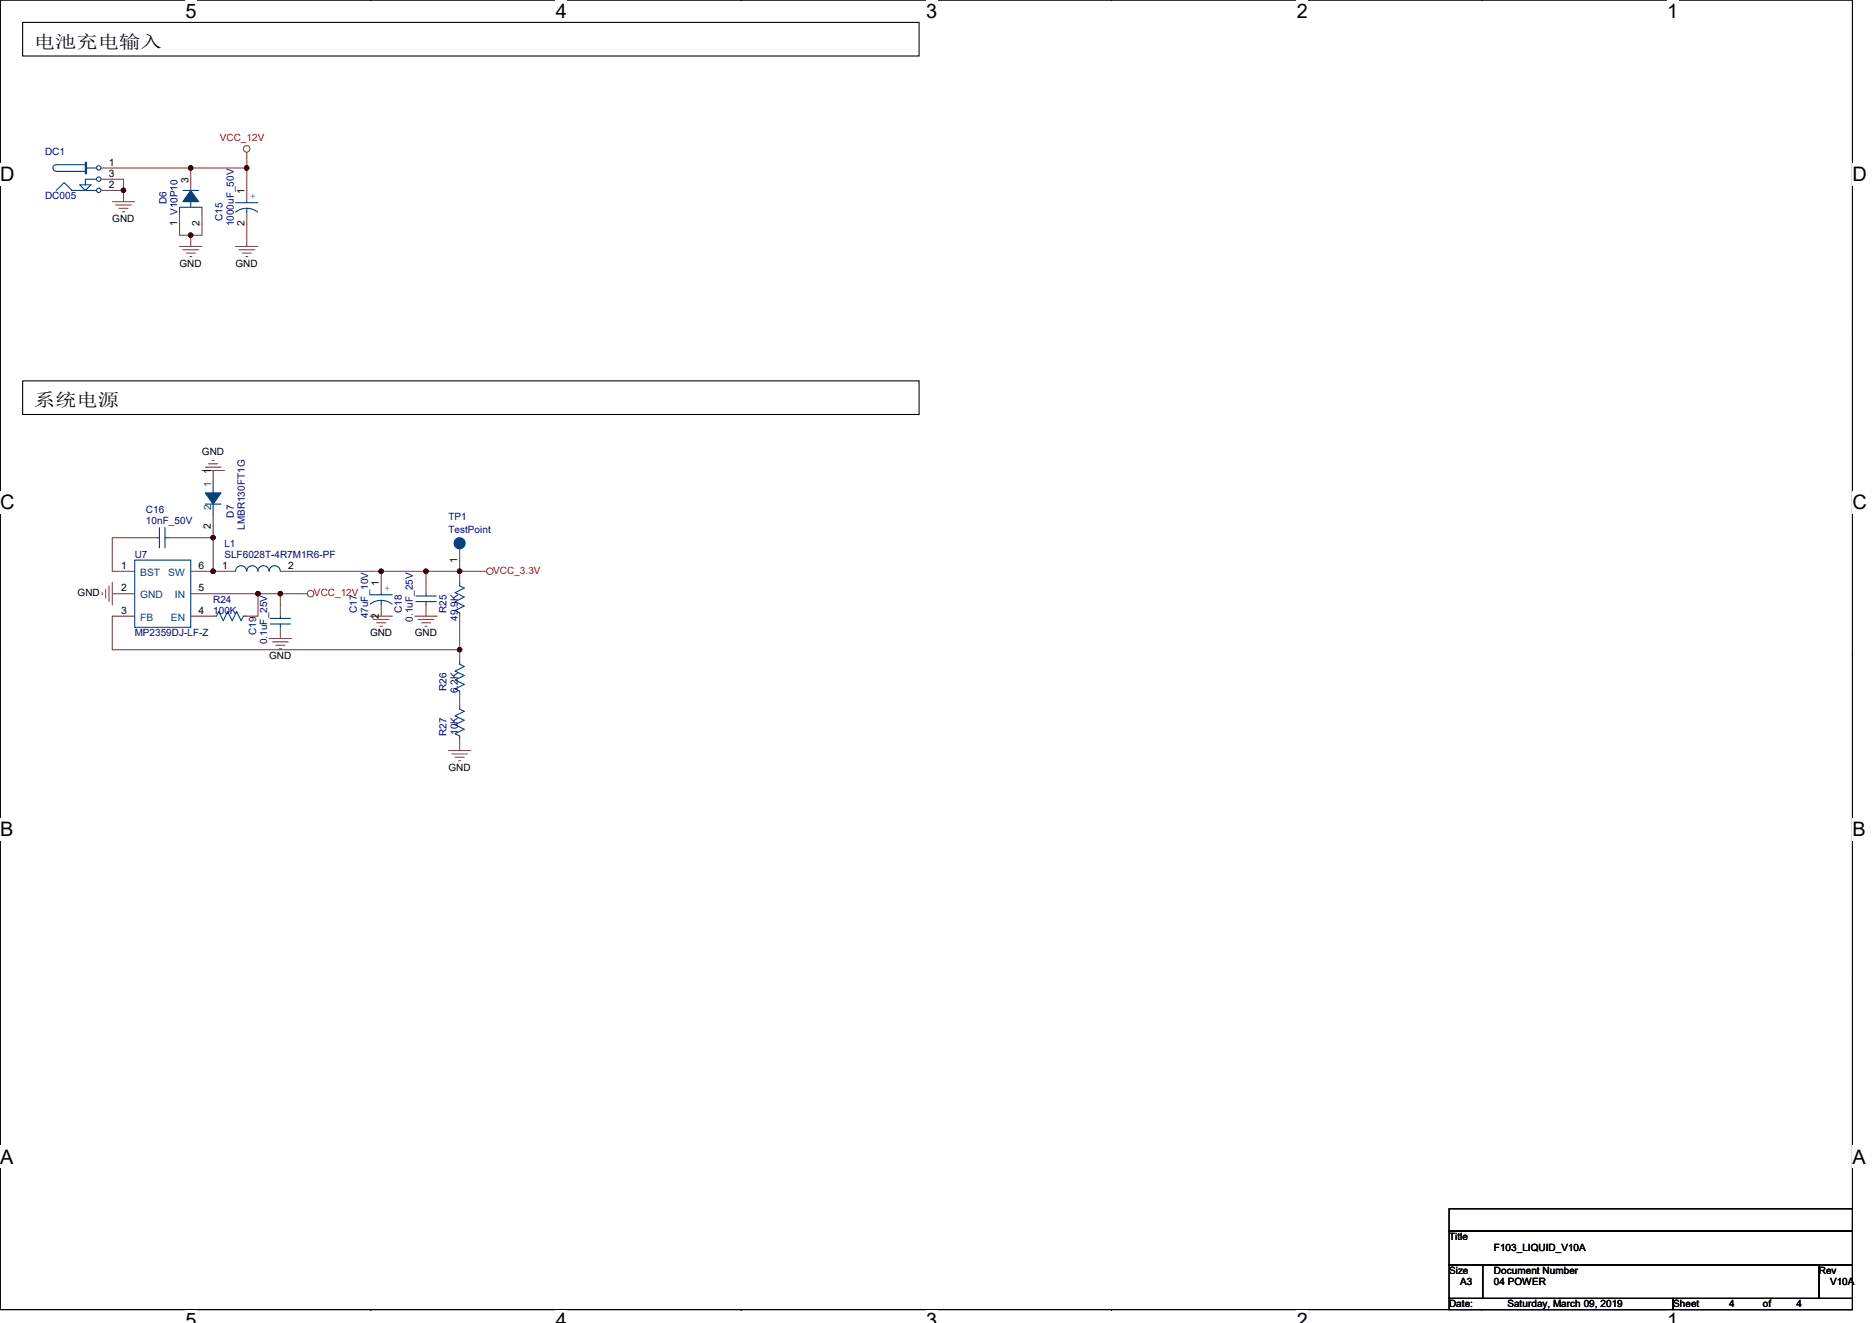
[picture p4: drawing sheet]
<svg xmlns="http://www.w3.org/2000/svg" width="297mm" height="210mm" viewBox="0 0 297 210" stroke-linecap="round" stroke-linejoin="round" font-family="sans-serif">
<path d="M0 0h293.9v207.9h-293.9z" fill="none" stroke="#000" stroke-width=".17"/>
<g fill="#fff">
<path d="M29.4 0h1.8v3.5h-1.8z"/>
<path d="M29.4 207.9h1.8v2h-1.8z"/>
</g>
<path d="M58.8 0h.1M58.8 207.9h.1" fill="none" stroke="#000" stroke-width=".17"/>
<g fill="#fff">
<path d="M88.2 0h1.8v3.5h-1.8z"/>
<path d="M88.2 207.9h1.8v2h-1.8z"/>
</g>
<path d="M117.6 0h.1M117.6 207.9h.1" fill="none" stroke="#000" stroke-width=".17"/>
<g fill="#fff">
<path d="M147 0h1.7v3.5h-1.7z"/>
<path d="M147 207.9h1.7v2h-1.7z"/>
</g>
<path d="M176.4 0h.1M176.4 207.9h.1" fill="none" stroke="#000" stroke-width=".17"/>
<g fill="#fff">
<path d="M205.8 0h1.7v3.5h-1.7z"/>
<path d="M205.8 207.9h1.7v2h-1.7z"/>
</g>
<path d="M235.2 0h.1M235.2 207.9h.1" fill="none" stroke="#000" stroke-width=".17"/>
<g fill="#fff">
<path d="M264.5 0h1.8v3.5h-1.8z"/>
<path d="M264.5 207.9h1.8v2h-1.8z"/>
<path d="M0 26h2.3v3.5h-2.3z"/>
<path d="M293.9 26h2.3v3.5h-2.3z"/>
<path d="M0 77.9h2.3v3.5h-2.3z"/>
<path d="M293.9 77.9h2.3v3.5h-2.3z"/>
</g>
<path d="M0 52h.1M293.9 52h.1" fill="none" stroke="#000" stroke-width=".17"/>
<g fill="#fff">
<path d="M0 129.9h2.1v3.5h-2.1z"/>
<path d="M293.9 129.9h2.1v3.5h-2.1z"/>
</g>
<path d="M0 103.9h.1M293.9 103.9h.1" fill="none" stroke="#000" stroke-width=".17"/>
<g fill="#fff">
<path d="M0 181.9h2.2v3.5h-2.2z"/>
<path d="M293.9 181.9h2.2v3.5h-2.2z"/>
</g>
<path d="M3.6 3.6h142.2v5.3h-142.2zM3.6 60.5h142.2v5.3h-142.2zM0 155.9h.1M293.9 155.9h.1M229.9 191.9h64v3.5h-64zM229.9 195.4h64v5.3h-64zM229.9 200.7h5.4v5.4h-5.4zM229.9 206.1h35.6v1.8h-35.6zM235.3 200.7h53.3v5.4h-53.3zM265.5 206.1h28.4v1.8h-28.4zM288.6 200.7h5.3v5.4h-5.3z" fill="none" stroke="#000" stroke-width=".17"/>
<g fill="none" stroke="#804040" stroke-width=".17">
<path d="M16 26.7h14.3M16 28.4h3.6v1.8M16 30.2h3.6M17.8 32h3.6M18.3 32.5h2.5M18.9 33.1h1.4M19.4 33.6h.4M19.6 30.2v1.8M28.5 39.1h3.5M28.5 33.8v3.5h1.8M29 39.6h2.5M30.3 26.7h8.9"/>
<path d="M30.3 26.7v3.5M30.3 37.3v1.8M32 33.8v3.5h-1.7M37.4 39.1h3.5M37.9 39.6h2.5M39.2 24.2v2.5M39.2 26.7v5.3M39.2 33.8v5.3M29.5 40.2h1.5M30.1 40.7h.3M38.4 40.2h1.5M39 40.7h.3"/>
<path d="M32 74.7h3.6M32.6 74.1h2.5M33.1 73.6h1.4M33.7 73.1h.3M33.8 74.7v1.8M16.2 94.1v.3M16.8 93.5v1.5M17.3 93v2.5M17.8 94.2h3.6M17.8 92.5v3.5M21.4 97.8h-3.6v5.3h55.1M24.9 85.3h-7.1v5.4h3.6"/>
<path d="M26.7 85.3h7.1M30.3 97.8h3.5M30.3 94.2h10.6M30.3 90.7h3.5M33.8 97.8h.1M33.8 81.8v3.5M33.8 85.3v5.4M33.8 90.7h3.6M39.2 97.8h.1M40.9 94.2v3.6h-1.7M40.9 94.2h3.6M44.5 94.2v3.6"/>
<path d="M44.5 94.2h4.3M44.5 99.6v1.7M44.5 90.7h16M58.7 97.8h3.6M59.2 98.3h2.5M59.8 98.8h1.4M60.3 99.4h.4M60.5 90.7v3.5M60.5 96v1.8M60.5 90.7h7.1M65.8 97.8h3.6M66.4 98.3h2.5"/>
<path d="M66.9 98.8h1.4M67.4 99.4h.4M67.6 90.7h5.3M67.6 90.7v3.5M67.6 96v1.8M72.9 92.5h.1M72.9 97.8h.1M72.9 87.1v3.6M72.9 90.7v1.8M72.9 97.8v5.3M72.9 90.7h4.3M42.7 101.3h3.6"/>
<path d="M43.2 101.9h2.5M43.8 102.4h1.4M44.3 103h.4M71.2 119.1h3.5M71.7 119.7h2.5M72.9 112h.1M72.9 117.3h.1M72.9 104.9h.1M72.9 110.2h.1M72.9 103.1v1.8M72.9 110.2v1.8M72.9 117.3v1.8"/>
<path d="M72.2 120.2h1.5M72.8 120.7h.3"/>
<circle cx="39.1" cy="23.6" r=".52"/>
<circle cx="49.3" cy="94.2" r=".52"/>
<circle cx="77.7" cy="90.7" r=".52"/>
</g>
<g fill="none" stroke="#003c77" stroke-width=".17">
<path d="M8.9 30.2l1.3-1.2 1.2 1.2h3.9M8.9 27.2h4.6M12.7 29.3h1.7l-.9 .9zM13.5 25.8h.2v1.8h-.2zM13.5 26.1h-4.6a.52 .52 0 0 0-.5 .5 .52 .52 0 0 0 .5 .6M13.7 26.7h1.6M15.3 28.4h-1.8v.9M28.5 33.8v-.9h3.5v.9M29 30.2h2.5M30.3 32v.9M37.4 32.2h3.5M37.4 33.7a2.84 2.84 0 0 1 3.5 0"/>
<path d="M39.2 33.1v.7M39.2 32v.2M33.8 76.5v1.7M21.4 88.9h8.9v10.7h-8.9zM24.9 85.3h.4M25.3 83.7v3.3M26.2 83.7v3.3M26.2 85.3h.5M32.6 80h2.5M33.8 97.8h.6l.3-.7 .7 1.4 .7-1.4 .7 1.4 .7-1.4 .8 1.4 .3-.7h.6M33.8 80v1.8M37.4 90.7a.88 .88 0 0 1 .9-.9 .88 .88 0 0 1 .8 .9 .89 .89 0 0 1 .9-.9 .89 .89 0 0 1 .9 .9"/>
<path d="M40.9 90.7a.88 .88 0 0 1 .9-.9 .88 .88 0 0 1 .9 .9M42.7 90.7a.88 .88 0 0 1 .9-.9 .88 .88 0 0 1 .9 .9M42.9 99h3.2M42.9 98.1h3.2M44.5 97.8v.3M44.5 99v.6M58.7 94.4h3.6M58.7 95.9a2.84 2.84 0 0 1 3.5 0M60.5 95.3v.7M60.5 94.2v.2M66 95.5h3.2M66 94.6h3.2"/>
<path d="M67.6 94.2v.4M67.6 95.5v.5M72.9 92.5v.5l.8 .3-1.5 .8 1.5 .7-1.5 .7 1.5 .7-1.5 .7 .7 .4v.5M72.9 112v.5l.8 .4-1.5 .7 1.5 .7-1.5 .7 1.5 .7-1.5 .8 .7 .3v.5M72.9 104.9v.5l.8 .4-1.5 .7 1.5 .7-1.5 .7 1.5 .7-1.5 .7 .7 .4v.5"/>
<circle cx="15.7" cy="30.2" r=".35"/>
<circle cx="15.7" cy="28.4" r=".35"/>
<circle cx="15.7" cy="26.7" r=".35"/>
</g>
<g fill="#003c77" stroke="#003c77" stroke-width=".17">
<path d="M32.6 78.2h2.5l-1.3 1.8z" fill-rule="evenodd"/>
<path d="M30.3 30.2l1.2 1.8h-2.5z" fill-rule="evenodd"/>
<circle cx="72.9" cy="86.2" r=".88"/>
</g>
<g fill="#400000" stroke="#400000" stroke-width=".17">
<circle cx="39.1" cy="26.7" r=".35"/>
<circle cx="30.3" cy="26.7" r=".35"/>
<circle cx="19.6" cy="30.2" r=".35"/>
<circle cx="30.3" cy="37.3" r=".35"/>
<circle cx="33.8" cy="85.3" r=".35"/>
<circle cx="33.8" cy="90.7" r=".35"/>
<circle cx="60.5" cy="90.7" r=".35"/>
<circle cx="67.6" cy="90.7" r=".35"/>
<circle cx="72.9" cy="90.7" r=".35"/>
<circle cx="40.9" cy="94.2" r=".35"/>
<circle cx="44.5" cy="94.2" r=".35"/>
<circle cx="72.9" cy="103.1" r=".35"/>
</g>
<g font-size="3.2">
<text x="29.4" y="2.8">5</text>
<text x="88.2" y="2.8">4</text>
<text x="147" y="2.8">3</text>
<text x="205.8" y="2.8">2</text>
<text x="264.5" y="2.8">1</text>
<text x="0" y="28.8">D</text>
<text x="293.9" y="28.8">D</text>
<text x="0" y="80.8">C</text>
<text x="293.9" y="80.8">C</text>
<text x="0" y="132.7">B</text>
<text x="293.9" y="132.7">B</text>
<text x="0" y="184.7">A</text>
<text x="293.9" y="184.7">A</text>
<text x="29.4" y="210.7">5</text>
<text x="88.2" y="210.7">4</text>
<text x="147" y="210.7">3</text>
<text x="205.8" y="210.7">2</text>
<text x="264.5" y="210.7">1</text>
</g>
<g font-size="2.8">
<text x="5.4" y="7.6">电池充电输入</text>
<text x="5.4" y="64.5">系统电源</text>
</g>
<g font-size="1.6" fill="#f00">
<text x="34.9" y="22.4">VCC_12V</text>
<text x="49.8" y="94.6">VCC_12V</text>
<text x="78.3" y="91">VCC_3.3V</text>
</g>
<g font-size="1.6" fill="#000080">
<text x="7.2" y="24.5">DC1</text>
<text x="7.2" y="31.6">DC005</text>
<text x="26.4" y="32.4" transform="rotate(-90 26.4 32.4)">D6</text>
<text x="35.3" y="35" transform="rotate(-90 35.3 35)">C15</text>
<text x="37.1" y="35.9" transform="rotate(-90 37.1 35.9)">1000uF_50V</text>
<text x="23.2" y="81.4">C16</text>
<text x="23.2" y="83.2">10nF_50V</text>
<text x="37.1" y="82.1" transform="rotate(-90 37.1 82.1)">D7</text>
<text x="71.2" y="82.5">TP1</text>
<text x="21.4" y="88.5">U7</text>
<text x="35.6" y="86.8">L1</text>
<text x="35.6" y="88.5">SLF6028T-4R7M1R6-PF</text>
<text x="38.9" y="84.1" transform="rotate(-90 38.9 84.1)">LMBR130FT1G</text>
<text x="71.2" y="84.6">TestPoint</text>
<text x="33.8" y="95.7">R24</text>
<text x="21.4" y="101">MP2359DJ-LF-Z</text>
<text x="33.8" y="97.4">100K</text>
<text x="40.6" y="100.8" transform="rotate(-90 40.6 100.8)">C19</text>
<text x="56.6" y="97.3" transform="rotate(-90 56.6 97.3)">C17</text>
<text x="58.4" y="98.1" transform="rotate(-90 58.4 98.1)">47uF_10V</text>
<text x="63.8" y="97.3" transform="rotate(-90 63.8 97.3)">C18</text>
<text x="65.5" y="98.7" transform="rotate(-90 65.5 98.7)">0.1uF_25V</text>
<text x="70.9" y="97.3" transform="rotate(-90 70.9 97.3)">R25</text>
<text x="72.6" y="98.5" transform="rotate(-90 72.6 98.5)">49.9K</text>
<text x="42.4" y="102.2" transform="rotate(-90 42.4 102.2)">0.1uF_25V</text>
<text x="70.9" y="109.7" transform="rotate(-90 70.9 109.7)">R26</text>
<text x="72.6" y="110.1" transform="rotate(-90 72.6 110.1)">6.2K</text>
<text x="70.9" y="116.8" transform="rotate(-90 70.9 116.8)">R27</text>
<text x="72.6" y="116.6" transform="rotate(-90 72.6 116.6)">10K</text>
</g>
<g font-size="1.6">
<text x="17.3" y="26.3">1</text>
<text x="17.3" y="28.1">3</text>
<text x="17.3" y="29.8">2</text>
<text x="29.9" y="29" transform="rotate(-90 29.9 29)">3</text>
<text x="17.8" y="35.2">GND</text>
<text x="28.1" y="35.9" transform="rotate(-90 28.1 35.9)">1 V10P10</text>
<text x="31.7" y="35.9" transform="rotate(-90 31.7 35.9)">2</text>
<text x="38.8" y="35.9" transform="rotate(-90 38.8 35.9)">2</text>
<text x="38.8" y="30.8" transform="rotate(-90 38.8 30.8)">1</text>
<text x="28.5" y="42.3">GND</text>
<text x="37.4" y="42.3">GND</text>
<text x="32" y="72.2">GND</text>
<text x="33.4" y="75.2" transform="rotate(-90 33.4 75.2)">1</text>
<text x="33.4" y="83.9" transform="rotate(-90 33.4 83.9)">2</text>
<text x="72.6" y="89.3" transform="rotate(-90 72.6 89.3)">1</text>
<text x="12.3" y="94.6">GND</text>
<text x="19.2" y="90.3">1</text>
<text x="19.2" y="93.9">2</text>
<text x="31.5" y="93.9">5</text>
<text x="31.5" y="90.3">6</text>
<text x="35.2" y="90.3">1</text>
<text x="45.7" y="90.3">2</text>
<text x="60.1" y="93" transform="rotate(-90 60.1 93)">1</text>
<text x="19.2" y="97.4">3</text>
<text x="31.5" y="97.4">4</text>
<text x="58.7" y="101">GND</text>
<text x="60.1" y="98.2" transform="rotate(-90 60.1 98.2)">2</text>
<text x="65.8" y="101">GND</text>
<text x="42.7" y="104.5">GND</text>
<text x="71.2" y="122.3">GND</text>
<text x="229.9" y="196.8">Title</text>
<text x="229.9" y="202.2">Size</text>
<text x="231.7" y="203.9">A3</text>
<text x="237" y="203.9">04 POWER</text>
<text x="237" y="198.6">F103_LIQUID_V10A</text>
<text x="237" y="202.2">Document Number</text>
<text x="288.6" y="202.2">Rev</text>
<text x="290.4" y="203.9">V10A</text>
<text x="229.9" y="207.5">Date:</text>
<text x="239.2" y="207.5">Saturday, March 09, 2019</text>
<text x="265.5" y="207.5">Sheet</text>
<text x="274.4" y="207.5">4</text>
<text x="279.7" y="207.5">of</text>
<text x="285" y="207.5">4</text>
</g>
<g font-size="1.6" fill="#003c77">
<text x="39.7" y="31.6">+</text>
<text x="61" y="93.9">+</text>
</g>
<g font-size="1.6" fill="#004080">
<text x="33.5" y="77.3" transform="rotate(-90 33.5 77.3)">1</text>
<text x="33.5" y="80.9" transform="rotate(-90 33.5 80.9)">2</text>
<text x="22.3" y="91.4">BST</text>
<text x="22.3" y="95">GND</text>
<text x="26.7" y="91.4">SW</text>
<text x="27.8" y="95">IN</text>
<text x="22.3" y="98.5">FB</text>
<text x="27.1" y="98.5">EN</text>
</g>
</svg>
